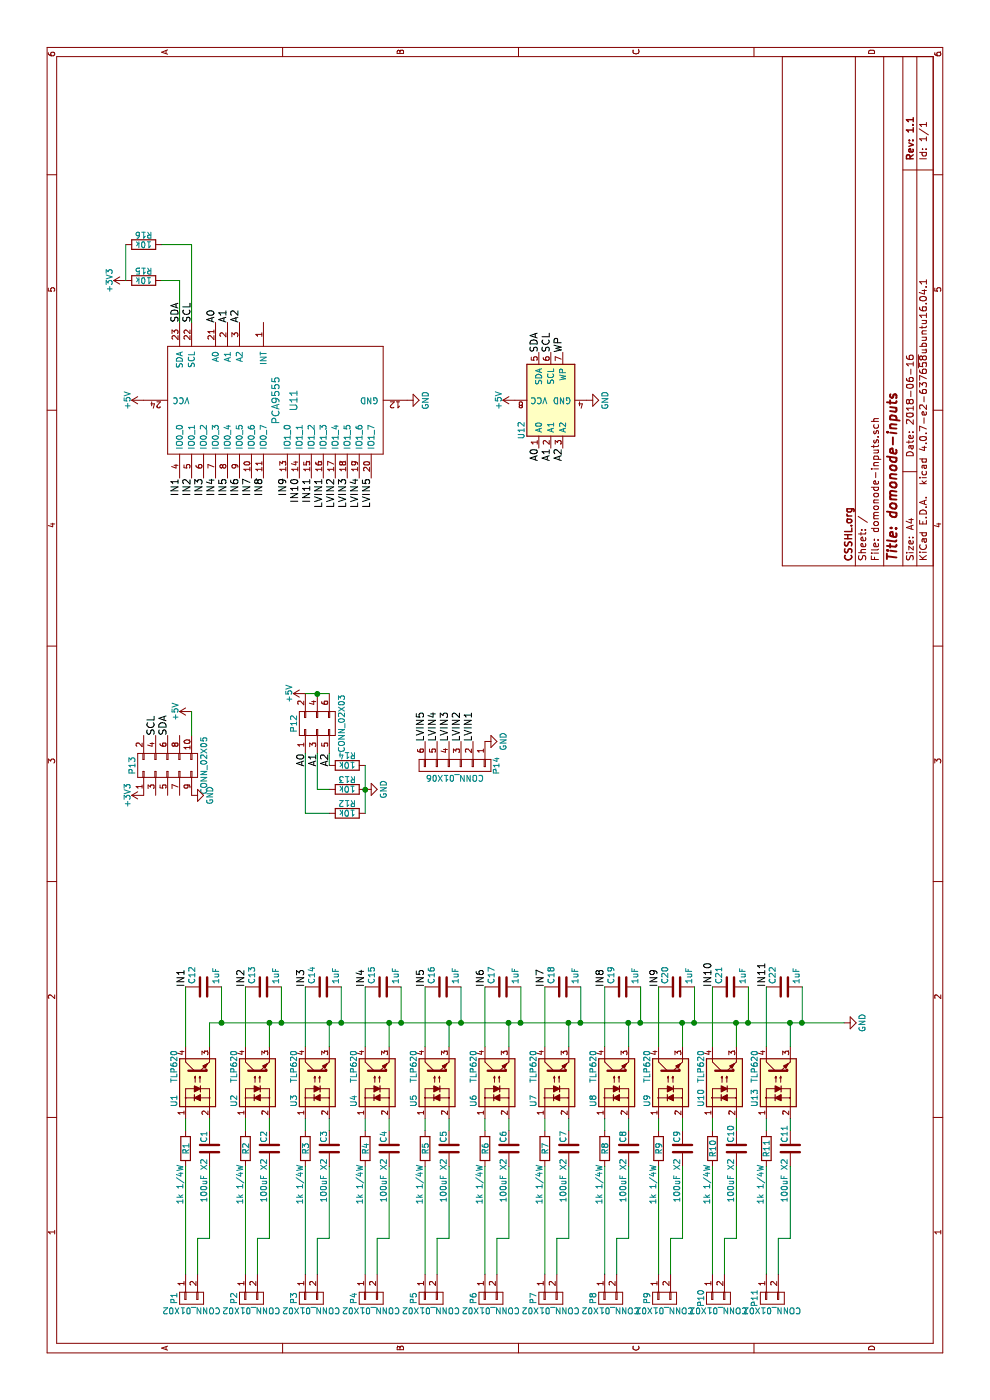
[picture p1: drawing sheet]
EESchema Schematic File Version 2
LIBS:power
LIBS:device
LIBS:transistors
LIBS:conn
LIBS:linear
LIBS:regul
LIBS:74xx
LIBS:cmos4000
LIBS:adc-dac
LIBS:memory
LIBS:xilinx
LIBS:microcontrollers
LIBS:dsp
LIBS:microchip
LIBS:analog_switches
LIBS:motorola
LIBS:texas
LIBS:intel
LIBS:audio
LIBS:interface
LIBS:digital-audio
LIBS:philips
LIBS:display
LIBS:cypress
LIBS:siliconi
LIBS:opto
LIBS:atmel
LIBS:contrib
LIBS:valves
LIBS:pca9555
LIBS:domonode-inputs-cache
EELAYER 25 0
EELAYER END
$Descr A4 11693 8268
encoding utf-8
Sheet 1 1
Title "domonode-inputs"
Date "2018-06-16"
Rev "1.1"
Comp "CSSHL.org"
Comment1 ""
Comment2 ""
Comment3 ""
Comment4 ""
$EndDescr
$Comp
L CONN_01X02 P1
U 1 1
P 850 1600
F 0 "P1" H 850 1750 50  0000 C CNN
F 1 "CONN_01X02" V 950 1600 50  0000 C CNN
F 2 "AAA mie lib verificate:KF2EDGK-5.08-2" H 850 1600 50  0001 C CNN
F 3 "" H 850 1600 50  0000 C CNN
	1    850  1600
	-1   0    0    -1  
$EndComp
$Comp
L R R1
U 1 1
P 2100 1550
F 0 "R1" V 2100 1550 50  0000 C CNN
F 1 "1k 1/4W" V 2050 1250 50  0000 C CNN
F 2 "Resistors_ThroughHole:R_Axial_DIN0309_L9.0mm_D3.2mm_P12.70mm_Horizontal" V 2030 1550 50  0001 C CNN
F 3 "" H 2100 1550 50  0000 C CNN
	1    2100 1550
	0    1    1    0   
$EndComp
$Comp
L C C1
U 1 1
P 2100 1750
F 0 "C1" V 2050 1800 50  0000 L CNN
F 1 "100uF X2" V 2050 1300 50  0000 L CNN
F 2 "Capacitors_ThroughHole:C_Rect_L13.0mm_W6.0mm_P10.00mm_FKS3_FKP3_MKS4" H 2138 1600 50  0001 C CNN
F 3 "" H 2100 1750 50  0000 C CNN
	1    2100 1750
	0    1    1    0   
$EndComp
$Comp
L TLP290 U1
U 1 1
P 2650 1650
F 0 "U1" H 2450 1850 50  0000 L CNN
F 1 "TLP620" H 2650 1850 50  0000 L CNN
F 2 "AAA mie lib verificate:DIP-4_W7.62mm_e_SOT-4" H 2450 1450 50  0001 L CIN
F 3 "" H 2675 1650 50  0000 L CNN
	1    2650 1650
	1    0    0    -1  
$EndComp
Wire Wire Line
	1050 1550 1950 1550
Wire Wire Line
	2250 1550 2350 1550
Wire Wire Line
	2250 1750 2350 1750
Wire Wire Line
	1950 1750 1350 1750
Wire Wire Line
	1350 1750 1350 1650
Wire Wire Line
	1350 1650 1050 1650
$Comp
L CONN_01X02 P2
U 1 1
P 850 2100
F 0 "P2" H 850 2250 50  0000 C CNN
F 1 "CONN_01X02" V 950 2100 50  0000 C CNN
F 2 "AAA mie lib verificate:KF2EDGK-5.08-2" H 850 2100 50  0001 C CNN
F 3 "" H 850 2100 50  0000 C CNN
	1    850  2100
	-1   0    0    -1  
$EndComp
$Comp
L R R2
U 1 1
P 2100 2050
F 0 "R2" V 2100 2050 50  0000 C CNN
F 1 "1k 1/4W" V 2050 1750 50  0000 C CNN
F 2 "Resistors_ThroughHole:R_Axial_DIN0309_L9.0mm_D3.2mm_P12.70mm_Horizontal" V 2030 2050 50  0001 C CNN
F 3 "" H 2100 2050 50  0000 C CNN
	1    2100 2050
	0    1    1    0   
$EndComp
$Comp
L C C2
U 1 1
P 2100 2250
F 0 "C2" V 2050 2300 50  0000 L CNN
F 1 "100uF X2" V 2050 1800 50  0000 L CNN
F 2 "Capacitors_ThroughHole:C_Rect_L13.0mm_W6.0mm_P10.00mm_FKS3_FKP3_MKS4" H 2138 2100 50  0001 C CNN
F 3 "" H 2100 2250 50  0000 C CNN
	1    2100 2250
	0    1    1    0   
$EndComp
$Comp
L TLP290 U2
U 1 1
P 2650 2150
F 0 "U2" H 2450 2350 50  0000 L CNN
F 1 "TLP620" H 2650 2350 50  0000 L CNN
F 2 "AAA mie lib verificate:DIP-4_W7.62mm_e_SOT-4" H 2450 1950 50  0001 L CIN
F 3 "" H 2675 2150 50  0000 L CNN
	1    2650 2150
	1    0    0    -1  
$EndComp
Wire Wire Line
	1050 2050 1950 2050
Wire Wire Line
	2250 2050 2350 2050
Wire Wire Line
	2250 2250 2350 2250
Wire Wire Line
	1950 2250 1350 2250
Wire Wire Line
	1350 2250 1350 2150
Wire Wire Line
	1350 2150 1050 2150
$Comp
L CONN_01X02 P3
U 1 1
P 850 2600
F 0 "P3" H 850 2750 50  0000 C CNN
F 1 "CONN_01X02" V 950 2600 50  0000 C CNN
F 2 "AAA mie lib verificate:KF2EDGK-5.08-2" H 850 2600 50  0001 C CNN
F 3 "" H 850 2600 50  0000 C CNN
	1    850  2600
	-1   0    0    -1  
$EndComp
$Comp
L R R3
U 1 1
P 2100 2550
F 0 "R3" V 2100 2550 50  0000 C CNN
F 1 "1k 1/4W" V 2050 2250 50  0000 C CNN
F 2 "Resistors_ThroughHole:R_Axial_DIN0309_L9.0mm_D3.2mm_P12.70mm_Horizontal" V 2030 2550 50  0001 C CNN
F 3 "" H 2100 2550 50  0000 C CNN
	1    2100 2550
	0    1    1    0   
$EndComp
$Comp
L C C3
U 1 1
P 2100 2750
F 0 "C3" V 2050 2800 50  0000 L CNN
F 1 "100uF X2" V 2050 2300 50  0000 L CNN
F 2 "Capacitors_ThroughHole:C_Rect_L13.0mm_W6.0mm_P10.00mm_FKS3_FKP3_MKS4" H 2138 2600 50  0001 C CNN
F 3 "" H 2100 2750 50  0000 C CNN
	1    2100 2750
	0    1    1    0   
$EndComp
$Comp
L TLP290 U3
U 1 1
P 2650 2650
F 0 "U3" H 2450 2850 50  0000 L CNN
F 1 "TLP620" H 2650 2850 50  0000 L CNN
F 2 "AAA mie lib verificate:DIP-4_W7.62mm_e_SOT-4" H 2450 2450 50  0001 L CIN
F 3 "" H 2675 2650 50  0000 L CNN
	1    2650 2650
	1    0    0    -1  
$EndComp
Wire Wire Line
	1050 2550 1950 2550
Wire Wire Line
	2250 2550 2350 2550
Wire Wire Line
	2250 2750 2350 2750
Wire Wire Line
	1950 2750 1350 2750
Wire Wire Line
	1350 2750 1350 2650
Wire Wire Line
	1350 2650 1050 2650
$Comp
L CONN_01X02 P4
U 1 1
P 850 3100
F 0 "P4" H 850 3250 50  0000 C CNN
F 1 "CONN_01X02" V 950 3100 50  0000 C CNN
F 2 "AAA mie lib verificate:KF2EDGK-5.08-2" H 850 3100 50  0001 C CNN
F 3 "" H 850 3100 50  0000 C CNN
	1    850  3100
	-1   0    0    -1  
$EndComp
$Comp
L R R4
U 1 1
P 2100 3050
F 0 "R4" V 2100 3050 50  0000 C CNN
F 1 "1k 1/4W" V 2050 2750 50  0000 C CNN
F 2 "Resistors_ThroughHole:R_Axial_DIN0309_L9.0mm_D3.2mm_P12.70mm_Horizontal" V 2030 3050 50  0001 C CNN
F 3 "" H 2100 3050 50  0000 C CNN
	1    2100 3050
	0    1    1    0   
$EndComp
$Comp
L C C4
U 1 1
P 2100 3250
F 0 "C4" V 2050 3300 50  0000 L CNN
F 1 "100uF X2" V 2050 2800 50  0000 L CNN
F 2 "Capacitors_ThroughHole:C_Rect_L13.0mm_W6.0mm_P10.00mm_FKS3_FKP3_MKS4" H 2138 3100 50  0001 C CNN
F 3 "" H 2100 3250 50  0000 C CNN
	1    2100 3250
	0    1    1    0   
$EndComp
$Comp
L TLP290 U4
U 1 1
P 2650 3150
F 0 "U4" H 2450 3350 50  0000 L CNN
F 1 "TLP620" H 2650 3350 50  0000 L CNN
F 2 "AAA mie lib verificate:DIP-4_W7.62mm_e_SOT-4" H 2450 2950 50  0001 L CIN
F 3 "" H 2675 3150 50  0000 L CNN
	1    2650 3150
	1    0    0    -1  
$EndComp
Wire Wire Line
	1050 3050 1950 3050
Wire Wire Line
	2250 3050 2350 3050
Wire Wire Line
	2250 3250 2350 3250
Wire Wire Line
	1950 3250 1350 3250
Wire Wire Line
	1350 3250 1350 3150
Wire Wire Line
	1350 3150 1050 3150
$Comp
L CONN_01X02 P5
U 1 1
P 850 3600
F 0 "P5" H 850 3750 50  0000 C CNN
F 1 "CONN_01X02" V 950 3600 50  0000 C CNN
F 2 "AAA mie lib verificate:KF2EDGK-5.08-2" H 850 3600 50  0001 C CNN
F 3 "" H 850 3600 50  0000 C CNN
	1    850  3600
	-1   0    0    -1  
$EndComp
$Comp
L R R5
U 1 1
P 2100 3550
F 0 "R5" V 2100 3550 50  0000 C CNN
F 1 "1k 1/4W" V 2050 3250 50  0000 C CNN
F 2 "Resistors_ThroughHole:R_Axial_DIN0309_L9.0mm_D3.2mm_P12.70mm_Horizontal" V 2030 3550 50  0001 C CNN
F 3 "" H 2100 3550 50  0000 C CNN
	1    2100 3550
	0    1    1    0   
$EndComp
$Comp
L C C5
U 1 1
P 2100 3750
F 0 "C5" V 2050 3800 50  0000 L CNN
F 1 "100uF X2" V 2050 3300 50  0000 L CNN
F 2 "Capacitors_ThroughHole:C_Rect_L13.0mm_W6.0mm_P10.00mm_FKS3_FKP3_MKS4" H 2138 3600 50  0001 C CNN
F 3 "" H 2100 3750 50  0000 C CNN
	1    2100 3750
	0    1    1    0   
$EndComp
$Comp
L TLP290 U5
U 1 1
P 2650 3650
F 0 "U5" H 2450 3850 50  0000 L CNN
F 1 "TLP620" H 2650 3850 50  0000 L CNN
F 2 "AAA mie lib verificate:DIP-4_W7.62mm_e_SOT-4" H 2450 3450 50  0001 L CIN
F 3 "" H 2675 3650 50  0000 L CNN
	1    2650 3650
	1    0    0    -1  
$EndComp
Wire Wire Line
	1050 3550 1950 3550
Wire Wire Line
	2250 3550 2350 3550
Wire Wire Line
	2250 3750 2350 3750
Wire Wire Line
	1950 3750 1350 3750
Wire Wire Line
	1350 3750 1350 3650
Wire Wire Line
	1350 3650 1050 3650
$Comp
L CONN_01X02 P6
U 1 1
P 850 4100
F 0 "P6" H 850 4250 50  0000 C CNN
F 1 "CONN_01X02" V 950 4100 50  0000 C CNN
F 2 "AAA mie lib verificate:KF2EDGK-5.08-2" H 850 4100 50  0001 C CNN
F 3 "" H 850 4100 50  0000 C CNN
	1    850  4100
	-1   0    0    -1  
$EndComp
$Comp
L R R6
U 1 1
P 2100 4050
F 0 "R6" V 2100 4050 50  0000 C CNN
F 1 "1k 1/4W" V 2050 3750 50  0000 C CNN
F 2 "Resistors_ThroughHole:R_Axial_DIN0309_L9.0mm_D3.2mm_P12.70mm_Horizontal" V 2030 4050 50  0001 C CNN
F 3 "" H 2100 4050 50  0000 C CNN
	1    2100 4050
	0    1    1    0   
$EndComp
$Comp
L C C6
U 1 1
P 2100 4250
F 0 "C6" V 2050 4300 50  0000 L CNN
F 1 "100uF X2" V 2050 3800 50  0000 L CNN
F 2 "Capacitors_ThroughHole:C_Rect_L13.0mm_W6.0mm_P10.00mm_FKS3_FKP3_MKS4" H 2138 4100 50  0001 C CNN
F 3 "" H 2100 4250 50  0000 C CNN
	1    2100 4250
	0    1    1    0   
$EndComp
$Comp
L TLP290 U6
U 1 1
P 2650 4150
F 0 "U6" H 2450 4350 50  0000 L CNN
F 1 "TLP620" H 2650 4350 50  0000 L CNN
F 2 "AAA mie lib verificate:DIP-4_W7.62mm_e_SOT-4" H 2450 3950 50  0001 L CIN
F 3 "" H 2675 4150 50  0000 L CNN
	1    2650 4150
	1    0    0    -1  
$EndComp
Wire Wire Line
	1050 4050 1950 4050
Wire Wire Line
	2250 4050 2350 4050
Wire Wire Line
	2250 4250 2350 4250
Wire Wire Line
	1950 4250 1350 4250
Wire Wire Line
	1350 4250 1350 4150
Wire Wire Line
	1350 4150 1050 4150
$Comp
L CONN_01X02 P7
U 1 1
P 850 4600
F 0 "P7" H 850 4750 50  0000 C CNN
F 1 "CONN_01X02" V 950 4600 50  0000 C CNN
F 2 "AAA mie lib verificate:KF2EDGK-5.08-2" H 850 4600 50  0001 C CNN
F 3 "" H 850 4600 50  0000 C CNN
	1    850  4600
	-1   0    0    -1  
$EndComp
$Comp
L R R7
U 1 1
P 2100 4550
F 0 "R7" V 2100 4550 50  0000 C CNN
F 1 "1k 1/4W" V 2050 4250 50  0000 C CNN
F 2 "Resistors_ThroughHole:R_Axial_DIN0309_L9.0mm_D3.2mm_P12.70mm_Horizontal" V 2030 4550 50  0001 C CNN
F 3 "" H 2100 4550 50  0000 C CNN
	1    2100 4550
	0    1    1    0   
$EndComp
$Comp
L C C7
U 1 1
P 2100 4750
F 0 "C7" V 2050 4800 50  0000 L CNN
F 1 "100uF X2" V 2050 4300 50  0000 L CNN
F 2 "Capacitors_ThroughHole:C_Rect_L13.0mm_W6.0mm_P10.00mm_FKS3_FKP3_MKS4" H 2138 4600 50  0001 C CNN
F 3 "" H 2100 4750 50  0000 C CNN
	1    2100 4750
	0    1    1    0   
$EndComp
$Comp
L TLP290 U7
U 1 1
P 2650 4650
F 0 "U7" H 2450 4850 50  0000 L CNN
F 1 "TLP620" H 2650 4850 50  0000 L CNN
F 2 "AAA mie lib verificate:DIP-4_W7.62mm_e_SOT-4" H 2450 4450 50  0001 L CIN
F 3 "" H 2675 4650 50  0000 L CNN
	1    2650 4650
	1    0    0    -1  
$EndComp
Wire Wire Line
	1050 4550 1950 4550
Wire Wire Line
	2250 4550 2350 4550
Wire Wire Line
	2250 4750 2350 4750
Wire Wire Line
	1950 4750 1350 4750
Wire Wire Line
	1350 4750 1350 4650
Wire Wire Line
	1350 4650 1050 4650
$Comp
L CONN_01X02 P8
U 1 1
P 850 5100
F 0 "P8" H 850 5250 50  0000 C CNN
F 1 "CONN_01X02" V 950 5100 50  0000 C CNN
F 2 "AAA mie lib verificate:KF2EDGK-5.08-2" H 850 5100 50  0001 C CNN
F 3 "" H 850 5100 50  0000 C CNN
	1    850  5100
	-1   0    0    -1  
$EndComp
$Comp
L R R8
U 1 1
P 2100 5050
F 0 "R8" V 2100 5050 50  0000 C CNN
F 1 "1k 1/4W" V 2050 4750 50  0000 C CNN
F 2 "Resistors_ThroughHole:R_Axial_DIN0309_L9.0mm_D3.2mm_P12.70mm_Horizontal" V 2030 5050 50  0001 C CNN
F 3 "" H 2100 5050 50  0000 C CNN
	1    2100 5050
	0    1    1    0   
$EndComp
$Comp
L C C8
U 1 1
P 2100 5250
F 0 "C8" V 2050 5300 50  0000 L CNN
F 1 "100uF X2" V 2050 4800 50  0000 L CNN
F 2 "Capacitors_ThroughHole:C_Rect_L13.0mm_W6.0mm_P10.00mm_FKS3_FKP3_MKS4" H 2138 5100 50  0001 C CNN
F 3 "" H 2100 5250 50  0000 C CNN
	1    2100 5250
	0    1    1    0   
$EndComp
$Comp
L TLP290 U8
U 1 1
P 2650 5150
F 0 "U8" H 2450 5350 50  0000 L CNN
F 1 "TLP620" H 2650 5350 50  0000 L CNN
F 2 "AAA mie lib verificate:DIP-4_W7.62mm_e_SOT-4" H 2450 4950 50  0001 L CIN
F 3 "" H 2675 5150 50  0000 L CNN
	1    2650 5150
	1    0    0    -1  
$EndComp
Wire Wire Line
	1050 5050 1950 5050
Wire Wire Line
	2250 5050 2350 5050
Wire Wire Line
	2250 5250 2350 5250
Wire Wire Line
	1950 5250 1350 5250
Wire Wire Line
	1350 5250 1350 5150
Wire Wire Line
	1350 5150 1050 5150
$Comp
L GND #PWR01
U 1 1
P 3150 7050
F 0 "#PWR01" H 3150 6800 50  0001 C CNN
F 1 "GND" H 3150 6900 50  0000 C CNN
F 2 "" H 3150 7050 50  0000 C CNN
F 3 "" H 3150 7050 50  0000 C CNN
	1    3150 7050
	1    0    0    -1  
$EndComp
Wire Wire Line
	3150 5250 2950 5250
Wire Wire Line
	3150 1750 3150 7050
Wire Wire Line
	2950 4750 3150 4750
Connection ~ 3150 5250
Wire Wire Line
	2950 4250 3150 4250
Connection ~ 3150 4750
Wire Wire Line
	2950 3750 3150 3750
Connection ~ 3150 4250
Wire Wire Line
	2950 3250 3150 3250
Connection ~ 3150 3750
Wire Wire Line
	2950 2750 3150 2750
Connection ~ 3150 3250
Wire Wire Line
	2950 2250 3150 2250
Connection ~ 3150 2750
Wire Wire Line
	2950 1750 3150 1750
Connection ~ 3150 2250
Text Label 3450 1550 0    60   ~ 0
IN1
Text Label 3450 2050 0    60   ~ 0
IN2
Text Label 3450 2550 0    60   ~ 0
IN3
Text Label 3450 3050 0    60   ~ 0
IN4
Text Label 3450 3550 0    60   ~ 0
IN5
Text Label 3450 4050 0    60   ~ 0
IN6
Text Label 3450 4550 0    60   ~ 0
IN7
Text Label 3450 5050 0    60   ~ 0
IN8
$Comp
L CONN_02X05 P13
U 1 1
P 5300 1400
F 0 "P13" H 5300 1700 50  0000 C CNN
F 1 "CONN_02X05" H 5300 1100 50  0000 C CNN
F 2 "Connectors_Multicomp:Multicomp_MC9A12-1034_2x05x2.54mm_Straight" H 5300 200 50  0001 C CNN
F 3 "" H 5300 200 50  0000 C CNN
	1    5300 1400
	1    0    0    -1  
$EndComp
$Comp
L +3V3 #PWR02
U 1 1
P 5050 1200
F 0 "#PWR02" H 5050 1050 50  0001 C CNN
F 1 "+3V3" H 5050 1340 50  0000 C CNN
F 2 "" H 5050 1200 50  0000 C CNN
F 3 "" H 5050 1200 50  0000 C CNN
	1    5050 1200
	1    0    0    -1  
$EndComp
$Comp
L +5V #PWR03
U 1 1
P 5750 1600
F 0 "#PWR03" H 5750 1450 50  0001 C CNN
F 1 "+5V" H 5750 1740 50  0000 C CNN
F 2 "" H 5750 1600 50  0000 C CNN
F 3 "" H 5750 1600 50  0000 C CNN
	1    5750 1600
	1    0    0    -1  
$EndComp
$Comp
L GND #PWR04
U 1 1
P 5050 1600
F 0 "#PWR04" H 5050 1350 50  0001 C CNN
F 1 "GND" H 5050 1450 50  0000 C CNN
F 2 "" H 5050 1600 50  0000 C CNN
F 3 "" H 5050 1600 50  0000 C CNN
	1    5050 1600
	1    0    0    -1  
$EndComp
Wire Wire Line
	5550 1600 5750 1600
Text Label 5550 1300 0    60   ~ 0
SCL
Text Label 5550 1400 0    60   ~ 0
SDA
$Comp
L PCA9555 U11
U 1 1
P 8350 2300
F 0 "U11" H 8350 2150 60  0000 C CNN
F 1 "PCA9555" H 8350 2300 60  0000 C CNN
F 2 "Housings_SSOP:SSOP-24_5.3x8.2mm_Pitch0.65mm" H 8350 2300 60  0001 C CNN
F 3 "" H 8350 2300 60  0001 C CNN
	1    8350 2300
	1    0    0    -1  
$EndComp
$Comp
L 24LC02 U12
U 1 1
P 8350 4600
F 0 "U12" H 8100 4850 50  0000 C CNN
F 1 "24LC02" H 8550 4850 50  0001 C CNN
F 2 "Housings_SOIC:SOIC-8_3.9x4.9mm_Pitch1.27mm" H 8400 4350 50  0001 L CNN
F 3 "" H 8350 4500 50  0000 C CNN
	1    8350 4600
	1    0    0    -1  
$EndComp
$Comp
L +5V #PWR05
U 1 1
P 8350 1200
F 0 "#PWR05" H 8350 1050 50  0001 C CNN
F 1 "+5V" H 8350 1340 50  0000 C CNN
F 2 "" H 8350 1200 50  0000 C CNN
F 3 "" H 8350 1200 50  0000 C CNN
	1    8350 1200
	1    0    0    -1  
$EndComp
$Comp
L +5V #PWR06
U 1 1
P 8350 4300
F 0 "#PWR06" H 8350 4150 50  0001 C CNN
F 1 "+5V" H 8350 4440 50  0000 C CNN
F 2 "" H 8350 4300 50  0000 C CNN
F 3 "" H 8350 4300 50  0000 C CNN
	1    8350 4300
	1    0    0    -1  
$EndComp
$Comp
L GND #PWR07
U 1 1
P 8350 4900
F 0 "#PWR07" H 8350 4650 50  0001 C CNN
F 1 "GND" H 8350 4750 50  0000 C CNN
F 2 "" H 8350 4900 50  0000 C CNN
F 3 "" H 8350 4900 50  0000 C CNN
	1    8350 4900
	1    0    0    -1  
$EndComp
$Comp
L GND #PWR08
U 1 1
P 8350 3400
F 0 "#PWR08" H 8350 3150 50  0001 C CNN
F 1 "GND" H 8350 3250 50  0000 C CNN
F 2 "" H 8350 3400 50  0000 C CNN
F 3 "" H 8350 3400 50  0000 C CNN
	1    8350 3400
	1    0    0    -1  
$EndComp
Text Label 7700 1500 2    60   ~ 0
IN1
Text Label 7700 1600 2    60   ~ 0
IN2
Text Label 7700 1700 2    60   ~ 0
IN3
Text Label 7700 1800 2    60   ~ 0
IN4
Text Label 7700 1900 2    60   ~ 0
IN5
Text Label 7700 2000 2    60   ~ 0
IN6
Text Label 7700 2100 2    60   ~ 0
IN7
Text Label 7700 2200 2    60   ~ 0
IN8
$Comp
L R R15
U 1 1
P 9350 1200
F 0 "R15" V 9430 1200 50  0000 C CNN
F 1 "10k" V 9350 1200 50  0000 C CNN
F 2 "Resistors_SMD:R_0805" V 9280 1200 50  0001 C CNN
F 3 "" H 9350 1200 50  0000 C CNN
	1    9350 1200
	1    0    0    -1  
$EndComp
$Comp
L R R16
U 1 1
P 9650 1200
F 0 "R16" V 9730 1200 50  0000 C CNN
F 1 "10k" V 9650 1200 50  0000 C CNN
F 2 "Resistors_SMD:R_0805" V 9580 1200 50  0001 C CNN
F 3 "" H 9650 1200 50  0000 C CNN
	1    9650 1200
	1    0    0    -1  
$EndComp
Wire Wire Line
	9000 1500 9350 1500
Wire Wire Line
	9350 1500 9350 1350
Wire Wire Line
	9000 1600 9650 1600
Wire Wire Line
	9650 1600 9650 1350
$Comp
L +3V3 #PWR09
U 1 1
P 9350 1050
F 0 "#PWR09" H 9350 900 50  0001 C CNN
F 1 "+3V3" H 9350 1190 50  0000 C CNN
F 2 "" H 9350 1050 50  0000 C CNN
F 3 "" H 9350 1050 50  0000 C CNN
	1    9350 1050
	1    0    0    -1  
$EndComp
Wire Wire Line
	9650 1050 9350 1050
Text Label 9000 1500 0    60   ~ 0
SDA
Text Label 9000 1600 0    60   ~ 0
SCL
Text Label 8750 4600 0    60   ~ 0
SCL
Text Label 8750 4500 0    60   ~ 0
SDA
Text Label 9000 1800 0    60   ~ 0
A0
Text Label 9000 1900 0    60   ~ 0
A1
Text Label 9000 2000 0    60   ~ 0
A2
Text Label 7950 4500 2    60   ~ 0
A0
Text Label 7950 4600 2    60   ~ 0
A1
Text Label 7950 4700 2    60   ~ 0
A2
Text Label 8750 4700 0    60   ~ 0
WP
$Comp
L CONN_02X03 P12
U 1 1
P 5650 2650
F 0 "P12" H 5650 2850 50  0000 C CNN
F 1 "CONN_02X03" H 5650 2450 50  0000 C CNN
F 2 "Pin_Headers:Pin_Header_Straight_2x03_Pitch2.54mm" H 5650 1450 50  0001 C CNN
F 3 "" H 5650 1450 50  0000 C CNN
	1    5650 2650
	1    0    0    -1  
$EndComp
$Comp
L +5V #PWR010
U 1 1
P 5900 2550
F 0 "#PWR010" H 5900 2400 50  0001 C CNN
F 1 "+5V" H 5900 2690 50  0000 C CNN
F 2 "" H 5900 2550 50  0000 C CNN
F 3 "" H 5900 2550 50  0000 C CNN
	1    5900 2550
	1    0    0    -1  
$EndComp
Text Label 5400 2550 2    60   ~ 0
A0
Text Label 5400 2650 2    60   ~ 0
A1
Text Label 5400 2750 2    60   ~ 0
A2
$Comp
L R R12
U 1 1
P 4900 2900
F 0 "R12" V 4980 2900 50  0000 C CNN
F 1 "10k" V 4900 2900 50  0000 C CNN
F 2 "Resistors_SMD:R_0805" V 4830 2900 50  0001 C CNN
F 3 "" H 4900 2900 50  0000 C CNN
	1    4900 2900
	1    0    0    -1  
$EndComp
$Comp
L R R13
U 1 1
P 5100 2900
F 0 "R13" V 5180 2900 50  0000 C CNN
F 1 "10k" V 5100 2900 50  0000 C CNN
F 2 "Resistors_SMD:R_0805" V 5030 2900 50  0001 C CNN
F 3 "" H 5100 2900 50  0000 C CNN
	1    5100 2900
	1    0    0    -1  
$EndComp
$Comp
L R R14
U 1 1
P 5300 2900
F 0 "R14" V 5380 2900 50  0000 C CNN
F 1 "10k" V 5300 2900 50  0000 C CNN
F 2 "Resistors_SMD:R_0805" V 5230 2900 50  0001 C CNN
F 3 "" H 5300 2900 50  0000 C CNN
	1    5300 2900
	1    0    0    -1  
$EndComp
$Comp
L GND #PWR011
U 1 1
P 5100 3050
F 0 "#PWR011" H 5100 2800 50  0001 C CNN
F 1 "GND" H 5100 2900 50  0000 C CNN
F 2 "" H 5100 3050 50  0000 C CNN
F 3 "" H 5100 3050 50  0000 C CNN
	1    5100 3050
	1    0    0    -1  
$EndComp
$Comp
L CONN_01X02 P9
U 1 1
P 850 5550
F 0 "P9" H 850 5700 50  0000 C CNN
F 1 "CONN_01X02" V 950 5550 50  0000 C CNN
F 2 "AAA mie lib verificate:KF2EDGK-5.08-2" H 850 5550 50  0001 C CNN
F 3 "" H 850 5550 50  0000 C CNN
	1    850  5550
	-1   0    0    -1  
$EndComp
$Comp
L R R9
U 1 1
P 2100 5500
F 0 "R9" V 2100 5500 50  0000 C CNN
F 1 "1k 1/4W" V 2050 5200 50  0000 C CNN
F 2 "Resistors_ThroughHole:R_Axial_DIN0309_L9.0mm_D3.2mm_P12.70mm_Horizontal" V 2030 5500 50  0001 C CNN
F 3 "" H 2100 5500 50  0000 C CNN
	1    2100 5500
	0    1    1    0   
$EndComp
$Comp
L C C9
U 1 1
P 2100 5700
F 0 "C9" V 2050 5750 50  0000 L CNN
F 1 "100uF X2" V 2050 5250 50  0000 L CNN
F 2 "Capacitors_ThroughHole:C_Rect_L13.0mm_W6.0mm_P10.00mm_FKS3_FKP3_MKS4" H 2138 5550 50  0001 C CNN
F 3 "" H 2100 5700 50  0000 C CNN
	1    2100 5700
	0    1    1    0   
$EndComp
$Comp
L TLP290 U9
U 1 1
P 2650 5600
F 0 "U9" H 2450 5800 50  0000 L CNN
F 1 "TLP620" H 2650 5800 50  0000 L CNN
F 2 "AAA mie lib verificate:DIP-4_W7.62mm_e_SOT-4" H 2450 5400 50  0001 L CIN
F 3 "" H 2675 5600 50  0000 L CNN
	1    2650 5600
	1    0    0    -1  
$EndComp
Wire Wire Line
	1050 5500 1950 5500
Wire Wire Line
	2250 5500 2350 5500
Wire Wire Line
	2250 5700 2350 5700
Wire Wire Line
	1950 5700 1350 5700
Wire Wire Line
	1350 5700 1350 5600
Wire Wire Line
	1350 5600 1050 5600
Wire Wire Line
	3150 5700 2950 5700
Text Label 3450 5500 0    60   ~ 0
IN9
$Comp
L CONN_01X02 P10
U 1 1
P 850 6000
F 0 "P10" H 850 6150 50  0000 C CNN
F 1 "CONN_01X02" V 950 6000 50  0000 C CNN
F 2 "AAA mie lib verificate:KF2EDGK-5.08-2" H 850 6000 50  0001 C CNN
F 3 "" H 850 6000 50  0000 C CNN
	1    850  6000
	-1   0    0    -1  
$EndComp
$Comp
L R R10
U 1 1
P 2100 5950
F 0 "R10" V 2100 5950 50  0000 C CNN
F 1 "1k 1/4W" V 2050 5650 50  0000 C CNN
F 2 "Resistors_ThroughHole:R_Axial_DIN0309_L9.0mm_D3.2mm_P12.70mm_Horizontal" V 2030 5950 50  0001 C CNN
F 3 "" H 2100 5950 50  0000 C CNN
	1    2100 5950
	0    1    1    0   
$EndComp
$Comp
L C C10
U 1 1
P 2100 6150
F 0 "C10" V 2050 6200 50  0000 L CNN
F 1 "100uF X2" V 2050 5700 50  0000 L CNN
F 2 "Capacitors_ThroughHole:C_Rect_L13.0mm_W6.0mm_P10.00mm_FKS3_FKP3_MKS4" H 2138 6000 50  0001 C CNN
F 3 "" H 2100 6150 50  0000 C CNN
	1    2100 6150
	0    1    1    0   
$EndComp
$Comp
L TLP290 U10
U 1 1
P 2650 6050
F 0 "U10" H 2450 6250 50  0000 L CNN
F 1 "TLP620" H 2650 6250 50  0000 L CNN
F 2 "AAA mie lib verificate:DIP-4_W7.62mm_e_SOT-4" H 2450 5850 50  0001 L CIN
F 3 "" H 2675 6050 50  0000 L CNN
	1    2650 6050
	1    0    0    -1  
$EndComp
Wire Wire Line
	1050 5950 1950 5950
Wire Wire Line
	2250 5950 2350 5950
Wire Wire Line
	2250 6150 2350 6150
Wire Wire Line
	1950 6150 1350 6150
Wire Wire Line
	1350 6150 1350 6050
Wire Wire Line
	1350 6050 1050 6050
Wire Wire Line
	3150 6150 2950 6150
Text Label 3450 5950 0    60   ~ 0
IN10
Text Label 7700 2400 2    60   ~ 0
IN9
Text Label 7700 2500 2    60   ~ 0
IN10
Connection ~ 3150 5700
Connection ~ 3150 6150
Wire Wire Line
	4900 3050 5300 3050
Connection ~ 5100 3050
Wire Wire Line
	5300 2750 5400 2750
Wire Wire Line
	5400 2650 5100 2650
Wire Wire Line
	5100 2650 5100 2750
Wire Wire Line
	5400 2550 4900 2550
Wire Wire Line
	4900 2550 4900 2750
Wire Wire Line
	5900 2550 5900 2750
Connection ~ 5900 2650
$Comp
L CONN_01X02 P11
U 1 1
P 850 6450
F 0 "P11" H 850 6600 50  0000 C CNN
F 1 "CONN_01X02" V 950 6450 50  0000 C CNN
F 2 "AAA mie lib verificate:KF2EDGK-5.08-2" H 850 6450 50  0001 C CNN
F 3 "" H 850 6450 50  0000 C CNN
	1    850  6450
	-1   0    0    -1  
$EndComp
$Comp
L R R11
U 1 1
P 2100 6400
F 0 "R11" V 2100 6400 50  0000 C CNN
F 1 "1k 1/4W" V 2050 6100 50  0000 C CNN
F 2 "Resistors_ThroughHole:R_Axial_DIN0309_L9.0mm_D3.2mm_P12.70mm_Horizontal" V 2030 6400 50  0001 C CNN
F 3 "" H 2100 6400 50  0000 C CNN
	1    2100 6400
	0    1    1    0   
$EndComp
$Comp
L C C11
U 1 1
P 2100 6600
F 0 "C11" V 2050 6650 50  0000 L CNN
F 1 "100uF X2" V 2050 6150 50  0000 L CNN
F 2 "Capacitors_ThroughHole:C_Rect_L13.0mm_W6.0mm_P10.00mm_FKS3_FKP3_MKS4" H 2138 6450 50  0001 C CNN
F 3 "" H 2100 6600 50  0000 C CNN
	1    2100 6600
	0    1    1    0   
$EndComp
$Comp
L TLP290 U13
U 1 1
P 2650 6500
F 0 "U13" H 2450 6700 50  0000 L CNN
F 1 "TLP620" H 2650 6700 50  0000 L CNN
F 2 "AAA mie lib verificate:DIP-4_W7.62mm_e_SOT-4" H 2450 6300 50  0001 L CIN
F 3 "" H 2675 6500 50  0000 L CNN
	1    2650 6500
	1    0    0    -1  
$EndComp
Wire Wire Line
	1050 6400 1950 6400
Wire Wire Line
	2250 6400 2350 6400
Wire Wire Line
	2250 6600 2350 6600
Wire Wire Line
	1950 6600 1350 6600
Wire Wire Line
	1350 6600 1350 6500
Wire Wire Line
	1350 6500 1050 6500
Wire Wire Line
	3150 6600 2950 6600
Text Label 3450 6400 0    60   ~ 0
IN11
Connection ~ 3150 6600
Text Label 7700 2600 2    60   ~ 0
IN11
Text Label 7700 2700 2    60   ~ 0
LVIN1
Text Label 7700 2800 2    60   ~ 0
LVIN2
Text Label 7700 2900 2    60   ~ 0
LVIN3
Text Label 7700 3000 2    60   ~ 0
LVIN4
Text Label 7700 3100 2    60   ~ 0
LVIN5
$Comp
L CONN_01X06 P14
U 1 1
P 5300 3800
F 0 "P14" H 5300 4150 50  0000 C CNN
F 1 "CONN_01X06" V 5400 3800 50  0000 C CNN
F 2 "Pin_Headers:Pin_Header_Straight_1x06" H 5300 3800 50  0001 C CNN
F 3 "" H 5300 3800 50  0000 C CNN
	1    5300 3800
	-1   0    0    1   
$EndComp
$Comp
L GND #PWR012
U 1 1
P 5500 4050
F 0 "#PWR012" H 5500 3800 50  0001 C CNN
F 1 "GND" H 5500 3900 50  0000 C CNN
F 2 "" H 5500 4050 50  0000 C CNN
F 3 "" H 5500 4050 50  0000 C CNN
	1    5500 4050
	1    0    0    -1  
$EndComp
Text Label 5500 3950 0    60   ~ 0
LVIN1
Text Label 5500 3850 0    60   ~ 0
LVIN2
Text Label 5500 3750 0    60   ~ 0
LVIN3
Text Label 5500 3650 0    60   ~ 0
LVIN4
Text Label 5500 3550 0    60   ~ 0
LVIN5
$Comp
L C C16
U 1 1
P 3450 3700
F 0 "C16" H 3475 3800 50  0000 L CNN
F 1 "1uF" H 3475 3600 50  0000 L CNN
F 2 "Capacitors_SMD:C_0805" H 3488 3550 50  0001 C CNN
F 3 "" H 3450 3700 50  0000 C CNN
	1    3450 3700
	1    0    0    -1  
$EndComp
$Comp
L C C15
U 1 1
P 3450 3200
F 0 "C15" H 3475 3300 50  0000 L CNN
F 1 "1uF" H 3475 3100 50  0000 L CNN
F 2 "Capacitors_SMD:C_0805" H 3488 3050 50  0001 C CNN
F 3 "" H 3450 3200 50  0000 C CNN
	1    3450 3200
	1    0    0    -1  
$EndComp
$Comp
L C C14
U 1 1
P 3450 2700
F 0 "C14" H 3475 2800 50  0000 L CNN
F 1 "1uF" H 3475 2600 50  0000 L CNN
F 2 "Capacitors_SMD:C_0805" H 3488 2550 50  0001 C CNN
F 3 "" H 3450 2700 50  0000 C CNN
	1    3450 2700
	1    0    0    -1  
$EndComp
$Comp
L C C13
U 1 1
P 3450 2200
F 0 "C13" H 3475 2300 50  0000 L CNN
F 1 "1uF" H 3475 2100 50  0000 L CNN
F 2 "Capacitors_SMD:C_0805" H 3488 2050 50  0001 C CNN
F 3 "" H 3450 2200 50  0000 C CNN
	1    3450 2200
	1    0    0    -1  
$EndComp
$Comp
L C C12
U 1 1
P 3450 1700
F 0 "C12" H 3475 1800 50  0000 L CNN
F 1 "1uF" H 3475 1600 50  0000 L CNN
F 2 "Capacitors_SMD:C_0805" H 3488 1550 50  0001 C CNN
F 3 "" H 3450 1700 50  0000 C CNN
	1    3450 1700
	1    0    0    -1  
$EndComp
$Comp
L C C17
U 1 1
P 3450 4200
F 0 "C17" H 3475 4300 50  0000 L CNN
F 1 "1uF" H 3475 4100 50  0000 L CNN
F 2 "Capacitors_SMD:C_0805" H 3488 4050 50  0001 C CNN
F 3 "" H 3450 4200 50  0000 C CNN
	1    3450 4200
	1    0    0    -1  
$EndComp
$Comp
L C C18
U 1 1
P 3450 4700
F 0 "C18" H 3475 4800 50  0000 L CNN
F 1 "1uF" H 3475 4600 50  0000 L CNN
F 2 "Capacitors_SMD:C_0805" H 3488 4550 50  0001 C CNN
F 3 "" H 3450 4700 50  0000 C CNN
	1    3450 4700
	1    0    0    -1  
$EndComp
$Comp
L C C19
U 1 1
P 3450 5200
F 0 "C19" H 3475 5300 50  0000 L CNN
F 1 "1uF" H 3475 5100 50  0000 L CNN
F 2 "Capacitors_SMD:C_0805" H 3488 5050 50  0001 C CNN
F 3 "" H 3450 5200 50  0000 C CNN
	1    3450 5200
	1    0    0    -1  
$EndComp
$Comp
L C C20
U 1 1
P 3450 5650
F 0 "C20" H 3475 5750 50  0000 L CNN
F 1 "1uF" H 3475 5550 50  0000 L CNN
F 2 "Capacitors_SMD:C_0805" H 3488 5500 50  0001 C CNN
F 3 "" H 3450 5650 50  0000 C CNN
	1    3450 5650
	1    0    0    -1  
$EndComp
$Comp
L C C21
U 1 1
P 3450 6100
F 0 "C21" H 3475 6200 50  0000 L CNN
F 1 "1uF" H 3475 6000 50  0000 L CNN
F 2 "Capacitors_SMD:C_0805" H 3488 5950 50  0001 C CNN
F 3 "" H 3450 6100 50  0000 C CNN
	1    3450 6100
	1    0    0    -1  
$EndComp
$Comp
L C C22
U 1 1
P 3450 6550
F 0 "C22" H 3475 6650 50  0000 L CNN
F 1 "1uF" H 3475 6450 50  0000 L CNN
F 2 "Capacitors_SMD:C_0805" H 3488 6400 50  0001 C CNN
F 3 "" H 3450 6550 50  0000 C CNN
	1    3450 6550
	1    0    0    -1  
$EndComp
Wire Wire Line
	3450 6700 3150 6700
Connection ~ 3150 6700
Wire Wire Line
	3450 6400 2950 6400
Wire Wire Line
	3450 5950 2950 5950
Wire Wire Line
	3450 6250 3150 6250
Connection ~ 3150 6250
Wire Wire Line
	3450 5800 3150 5800
Connection ~ 3150 5800
Wire Wire Line
	3450 5350 3150 5350
Connection ~ 3150 5350
Wire Wire Line
	2950 5050 3450 5050
Wire Wire Line
	3450 5500 2950 5500
Wire Wire Line
	3450 4550 2950 4550
Wire Wire Line
	3450 4850 3150 4850
Connection ~ 3150 4850
Wire Wire Line
	3450 4350 3150 4350
Connection ~ 3150 4350
Wire Wire Line
	3450 4050 2950 4050
Wire Wire Line
	3450 3850 3150 3850
Connection ~ 3150 3850
Wire Wire Line
	3450 3550 2950 3550
Wire Wire Line
	3450 3350 3150 3350
Connection ~ 3150 3350
Wire Wire Line
	3450 3050 2950 3050
Wire Wire Line
	3450 2850 3150 2850
Connection ~ 3150 2850
Wire Wire Line
	3450 2550 2950 2550
Wire Wire Line
	3450 2350 3150 2350
Connection ~ 3150 2350
Wire Wire Line
	3450 2050 2950 2050
Wire Wire Line
	3450 1850 3150 1850
Connection ~ 3150 1850
Wire Wire Line
	3450 1550 2950 1550
$EndSCHEMATC
